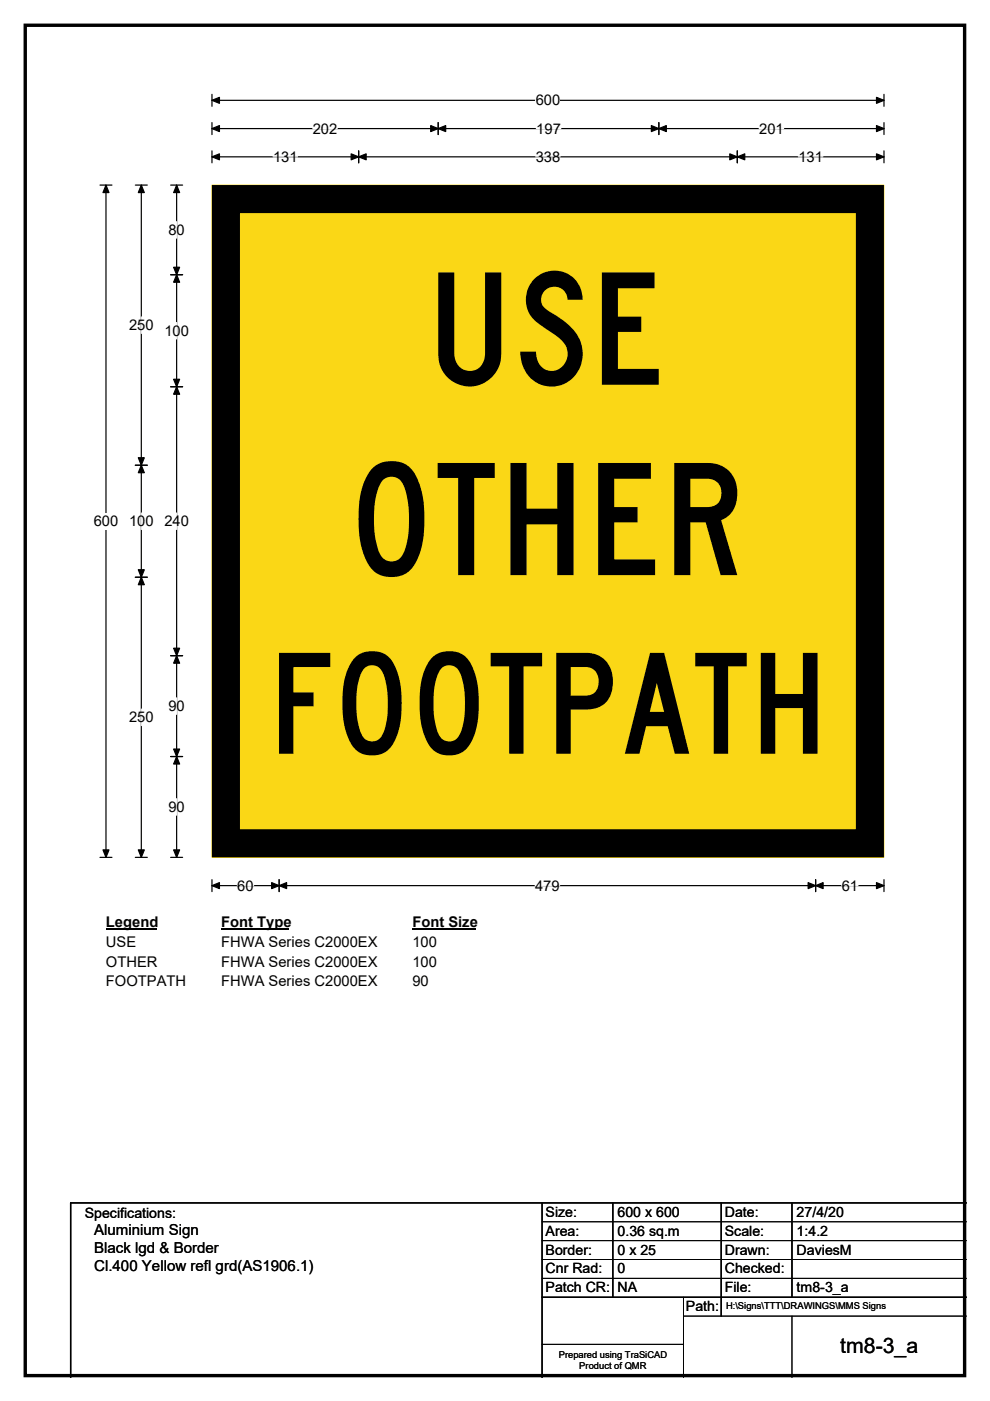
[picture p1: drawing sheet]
<svg xmlns="http://www.w3.org/2000/svg" width="210mm" height="297mm" viewBox="0 0 210 297" stroke-linecap="round" stroke-linejoin="round" font-family="sans-serif">
<path d="M5.4 5.4h199.2v286.3h-199.2z" fill="none" stroke="#000" stroke-width=".72"/>
<path d="M45 21.3h142.5M45 20v2.5M187.5 20v2.5" fill="none" stroke="#000" stroke-width=".25"/>
<path d="M45 21.3l1.5-.7v1.3zM185.9 20.6l1.6 .7-1.6 .6z" fill="#000" stroke="#000" stroke-width=".25"/>
<path d="M113.6 19.5h5.2v3.5h-5.2z" fill="#fff"/>
<g fill="none" stroke="#000" stroke-width=".25">
<path d="M21.2 39.2h2.5M22.5 39.2v142.6M45 27.3h142.5M45 26v2.5M45 32v2.5M45 33.3h142.5M76.1 32v2.5M92.9 26v2.5M139.7 26v2.5M156.4 32v2.5M187.5 26v2.5M187.5 32v2.5"/>
<path d="M21.2 181.8h2.5M45 186.5v2.5M45 187.8h142.5M59.2 186.5v2.5M173 186.5v2.5M187.5 186.5v2.5"/>
</g>
<g fill="#000" stroke="#000" stroke-width=".25">
<path d="M22.5 39.2l.6 1.6h-1.3zM45 27.3l1.5-.7v1.3zM45 33.3l1.5-.7v1.3zM76.1 33.3l1.6-.7v1.3zM74.5 32.6l1.6 .7-1.6 .6zM92.9 27.3l1.6-.7v1.3zM91.4 26.6l1.5 .7-1.5 .6zM138.2 26.6l1.5 .7-1.5 .6zM139.7 27.3l1.6-.7v1.3zM154.8 32.6l1.6 .7-1.6 .6zM156.4 33.3l1.6-.7v1.3zM185.9 26.6l1.6 .7-1.6 .6z"/>
<path d="M185.9 32.6l1.6 .7-1.6 .6zM21.8 180.2h1.3l-.6 1.6zM45 187.8l1.5-.7v1.3zM59.2 187.8l1.6-.7v1.3zM57.6 187.1l1.6 .7-1.6 .6zM171.4 187.1l1.6 .7-1.6 .6zM173 187.8l1.6-.7v1.3zM185.9 187.1l1.6 .7-1.6 .6z"/>
</g>
<path d="M57.9 33.3h5.2M66.3 27.3h5.2M113.6 33.3h5.2M113.7 27.3h5.3M161 27.3h5.2M169.3 33.3h5.2M50.3 187.8h3.5M113.5 187.8h5.2M178.5 187.8h3.5" fill="none" stroke="#fff" stroke-width=".25"/>
<path d="M19.9 108.8h5.2v3.5h-5.2z" fill="#fff"/>
<path d="M28.7 39.2h2.5M30 39.2v142.6M36.2 39.2h2.5M37.5 39.2v142.6M36.2 58.3h2.5M28.7 98.6h2.5M36.2 82h2.5M28.7 122.4h2.5M36.2 139h2.5M36.2 160.4h2.5M28.7 181.8h2.5M36.2 181.8h2.5" fill="none" stroke="#000" stroke-width=".25"/>
<g fill="#000" stroke="#000" stroke-width=".25">
<path d="M30 39.2l.6 1.6h-1.3zM37.5 39.2l.6 1.6h-1.3zM37.5 58.3l.6 1.5h-1.3zM36.8 56.7h1.3l-.6 1.6zM30 98.6l.6 1.6h-1.3zM29.3 97h1.3l-.6 1.6zM36.8 80.4h1.3l-.6 1.6zM37.5 82l.6 1.6h-1.3zM29.3 120.8h1.3l-.6 1.6zM30 122.4l.6 1.6h-1.3zM36.8 137.4h1.3l-.6 1.6zM37.5 139l.6 1.6h-1.3z"/>
<path d="M36.8 158.8h1.3l-.6 1.6zM37.5 160.4l.6 1.6h-1.3zM29.3 180.2h1.3l-.6 1.6zM36.8 180.2h1.3l-.6 1.6z"/>
</g>
<path d="M37.5 47v3.5M30 67.2v3.5M37.5 68.4v3.5M30 108.8v3.5M37.5 108.8v3.5M30 150.3v3.5M37.5 148v3.5M37.5 169.3v3.5" fill="none" stroke="#fff" stroke-width=".25"/>
<path d="M22.5 193.8h10.7v3.5h-10.7z" fill="#fff"/>
<path d="M22.5 197.1h10.7" fill="none" stroke="#000" stroke-width=".32"/>
<path d="M46.9 193.8h14.4v3.5h-14.4z" fill="#fff"/>
<path d="M46.9 197.1h14.4" fill="none" stroke="#000" stroke-width=".32"/>
<path d="M87.5 193.8h13.4v3.5h-13.4z" fill="#fff"/>
<path d="M87.5 197.1h13.4" fill="none" stroke="#000" stroke-width=".32"/>
<g fill="#fff">
<path d="M22.5 198h6.4v3.4h-6.4z"/>
<path d="M46.9 198h33.1v3.4h-33.1z"/>
<path d="M87.5 198h5.2v3.4h-5.2z"/>
<path d="M22.5 202.1h10.9v3.5h-10.9z"/>
<path d="M46.9 202.1h33.1v3.5h-33.1z"/>
<path d="M87.5 202.1h5.2v3.5h-5.2z"/>
<path d="M22.5 206.3h16.9v3.5h-16.9z"/>
<path d="M46.9 206.3h33.1v3.5h-33.1z"/>
<path d="M87.5 206.3h3.4v3.5h-3.4z"/>
</g>
<path d="M45 39.3h142.5v142.5h-142.5z" fill="#fad716"/>
<path d="M45 39.2h142.5v142.6h-142.5z" fill="none" stroke="#fad716" stroke-width=".21"/>
<path d="M47.9 42.2h136.6v136.6h-136.6z" fill="none" stroke="#000" stroke-width="5.9"/>
<path d="M115 255v37M130 255v20M153 255v24M168 255v20M205 255h-190v37M115 275h90" fill="none" stroke="#000" stroke-width=".3"/>
<path d="M115 259h90M115 263h90M115 267h90M115 271h90M145 279h60M145 275v17M168 279v13M115 285h30" fill="none" stroke="#000" stroke-width=".21"/>
<g font-size="33">
<text x="90.3" y="81.6">USE</text>
<text x="73.9" y="121.9">OTHER</text>
</g>
<text font-size="29.7" x="56.8" y="159.8">FOOTPATH</text>
<text font-size="4.5" x="178.2" y="286.9">tm8-3_a</text>
<g font-size="3.2">
<text x="20" y="261.9">Aluminium Sign</text>
<text x="20" y="265.7">Black lgd &amp; Border</text>
<text x="20" y="269.6">Cl.400 Yellow refl grd(AS1906.1)</text>
</g>
<g font-size="3.1">
<text x="113.6" y="22.3">600</text>
<text x="66.3" y="28.3">202</text>
<text x="113.7" y="28.3">197</text>
<text x="161" y="28.3">201</text>
<text x="57.9" y="34.3">131</text>
<text x="113.6" y="34.3">338</text>
<text x="169.3" y="34.3">131</text>
<text x="35.7" y="49.8">80</text>
<text x="27.4" y="70">250</text>
<text x="34.9" y="71.2">100</text>
<text x="19.9" y="111.6">600</text>
<text x="27.4" y="111.5">100</text>
<text x="34.9" y="111.5">240</text>
<text x="27.4" y="153.1">250</text>
<text x="35.7" y="150.7">90</text>
<text x="35.7" y="172.1">90</text>
<text x="50.3" y="188.8">60</text>
<text x="113.5" y="188.8">479</text>
<text x="178.5" y="188.8">61</text>
<text x="22.5" y="196.6">Legend</text>
<text x="46.9" y="196.6">Font Type</text>
<text x="87.5" y="196.6">Font Size</text>
<text x="22.5" y="200.7">USE</text>
<text x="46.9" y="200.7">FHWA Series C2000EX</text>
<text x="87.5" y="200.7">100</text>
<text x="22.5" y="204.9">OTHER</text>
<text x="22.5" y="209.1">FOOTPATH</text>
<text x="46.9" y="204.9">FHWA Series C2000EX</text>
<text x="46.9" y="209.1">FHWA Series C2000EX</text>
<text x="87.5" y="204.9">100</text>
<text x="87.5" y="209.1">90</text>
</g>
<g font-size="3">
<text x="115.7" y="258">Size:</text>
<text x="131" y="258">600 x 600</text>
<text x="153.7" y="258">Date:</text>
<text x="169" y="258">27/4/20</text>
<text x="18" y="258.2">Specifications:</text>
<text x="115.7" y="262">Area:</text>
<text x="131" y="262">0.36 sq.m</text>
<text x="153.7" y="262">Scale:</text>
<text x="169" y="262">1:4.2</text>
<text x="115.7" y="266">Border:</text>
<text x="115.7" y="270">Cnr Rad:</text>
<text x="131" y="266">0 x 25</text>
<text x="131" y="270">0</text>
<text x="153.7" y="266">Drawn:</text>
<text x="153.7" y="270">Checked:</text>
<text x="169" y="266">DaviesM</text>
<text x="115.7" y="274">Patch CR:</text>
<text x="131" y="274">NA</text>
<text x="153.7" y="274">File:</text>
<text x="169" y="274">tm8-3_a</text>
<text x="145.5" y="278">Path:</text>
</g>
<g font-size="2">
<text x="154" y="277.6">H:\Signs\TTT\DRAWINGS\MMS Signs</text>
<text x="118.5" y="287.8">Prepared using TraSiCAD</text>
<text x="122.9" y="290.2">Product of QMR</text>
</g>
</svg>
